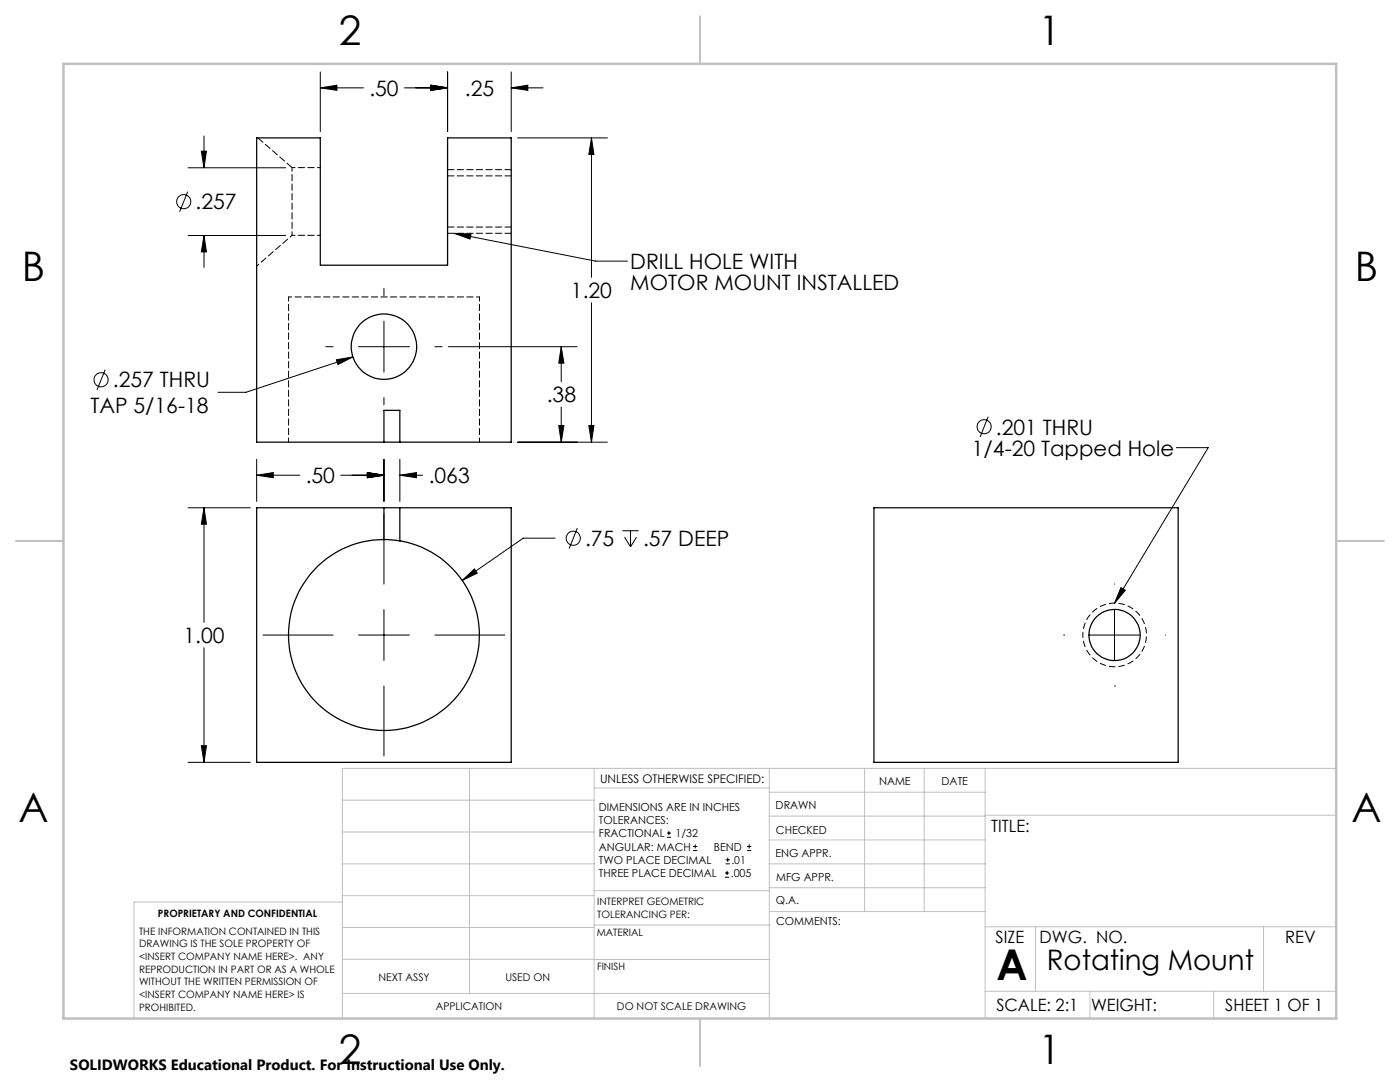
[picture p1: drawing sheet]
<svg xmlns="http://www.w3.org/2000/svg" width="279mm" height="216mm" viewBox="0 0 279 216" stroke-linecap="round" stroke-linejoin="round" font-family="sans-serif">
<g fill="none" stroke="#000" stroke-width=".2">
<path d="M63.9 17.5l3.3-.5v1zM63.9 14.4v11.8M63.9 17.5h8.6M80.7 17.5h8.6M86 17l3.3 .5-3.3 .5zM89.3 14.4v11.8M102 17.5l3.3-.5v1zM102 17.5h6.4M102 14.4v11.8M37.5 38.2l-1.7 4.1M37.5 33.5h19.5M40.2 30.2h1l-.5 3.3z"/>
<path d="M40.7 27.1v6.4M103.3 27.5h17.9M118 27.5l.5 3.3h-1zM118 27.5v27.9M37.5 47h19.5M40.7 47l.5 3.3h-1zM40.7 47v6.3M76.6 57.6v1.4M90.7 46.6l3.3 .1-.2 1zM90.7 46.6l28.2 5.5h6.3M21 73.8l-1.6 4M65 69.2h1.5"/>
<path d="M67.1 71.8l3.3-.6-2.9 1.5zM70.4 71.2l-21.3 7.1h-5.6M71.5 69.2h10.2M76.6 64.1v10.2M76.6 79.3v1.5M86.8 69.2h1.4M89.5 69.2h25.7M112 69.2v7M112 69.2l.5 3.3h-1zM118 60.4v27.8M51.2 94.8l3.3-.5v1zM51.2 91.7v8.3"/>
<path d="M51.2 94.8h8.6M68 94.8h8.6M73.3 94.3l3.3 .5-3.3 .5zM76.6 91.7v8.3M79.8 94.8l3.3-.5v1zM79.8 94.8h4.5M79.8 91.7v8.3M103.3 88.2h17.9M111.5 84.9h1l-.5 3.3zM112 81.2v7M117.5 84.9h1l-.5 3.3zM197.2 83.1l-1.6 4.1"/>
<path d="M234.8 89.3h6.3l-18.7 31.1M37.5 101.3h12.5M40.7 101.3l.5 3.3h-1zM40.7 101.3v22.9M76.6 102.6v14M92.3 115.8l2.4-2.3 .6 .9zM110.8 107.4h-6.4l-12.1 8.4M115.2 105.4l-1.6 4M124.2 105.9h3.3M124.6 107.2l1.2 1.9M125.8 105.9v3.2M127 107.2l-1.2 1.9"/>
<path d="M222.4 116.5v.1M223.7 117.3l.9 .5-2.2 2.6zM40.7 129.2v22.9M52.5 126.7h14M71.5 126.7h10.2M76.6 121.6v10.2M76.6 136.9v13.9M86.8 126.7h14M212.3 126.7h.1M217.3 126.7h10.2M222.4 136.9h.1M222.4 121.6v10.2"/>
<path d="M232.6 126.7h.1M37.5 152.1h12.5M40.2 148.8h1l-.5 3.3zM133.1 167.1h.8M133.1 166.2h.8M133.5 165.8v.9M138.3 169.7h.8M138.3 168.9h.8M138.7 168.5v.8M144.7 175h.8M144.7 174.2h.8M144.8 172.4h.9"/>
<path d="M144.8 171.6h.9M145.1 173.8v.8M145.2 171.1v.9M149.1 169.7h.8M149.1 168.9h.8M149.5 168.5v.8"/>
<circle cx="36.7" cy="40.2" r="1.41"/>
<circle cx="20.2" cy="75.8" r="1.41"/>
<circle cx="196.4" cy="85.1" r="1.41"/>
<circle cx="114.4" cy="107.4" r="1.41"/>
</g>
<path d="M216.1 126.7a6.4 6.4 0 0 0 9.4 5.6 6.4 6.4 0 0 0 .3-11 6.4 6.4 0 0 0-9.7 5v.4" fill="none" stroke="#000" stroke-width=".2" stroke-dasharray="1.3 .6" stroke-dashoffset=".7" stroke-linecap="butt"/>
<g fill="none" stroke="#c0c0c0" stroke-width=".2">
<path d="M68.3 159.7h50.3M93.7 153.3v44.9M118.6 153.3v49.9M118.6 157.2h34.9M153.5 153.3v49.9M153.5 158.1h43.1M172.5 153.3v28.6M184.4 153.3v28.6M196.6 153.3v49.9M266.7 153.3h-198.4v49.9M68.3 178.7h50.3M68.3 172.4h50.3"/>
<path d="M68.3 166h50.3M68.3 180h-41.6v23.2M118.6 177.7h35M153.5 167.6h43.1M153.5 162.8h43.1M153.5 172.4h43.1M153.5 177.1h43.1M196.6 162.7h70.1M68.3 198.2h85.2M68.3 191.4l85.2 .1M68.3 185.1h50.3M118.6 184.6h35"/>
<path d="M153.6 181.9h43M196.6 197.8h70.1M196.6 184.9h70.1M206.7 184.9v12.9M217.5 197.8v5.4M242.2 197.8v5.4M252.2 184.9v12.9"/>
</g>
<path d="M139.7 3.2v9.5M3.1 107.9h9.6M266.7 107.9h9.5M139.7 203.2v9.6" fill="none" stroke="#c0c0c0" stroke-width=".25"/>
<path d="M12.7 12.7h254v190.5h-254z" fill="none" stroke="#c0c0c0" stroke-width=".5"/>
<path d="M89.3 33.9h12.7M102 35.1h-12.7M89.3 46.6h12.7M89.3 45.3h12.7" fill="none" stroke="#000" stroke-width=".2" stroke-dasharray="1.3 .6"/>
<g fill="#000">
<path d="M223.7 117.3l.9 .5-2.2 2.6zM90.7 46.6l3.3 .1-.2 1z"/>
<path d="M40.2 148.8h1l-.5 3.3zM40.7 101.3l.5 3.3h-1zM92.3 115.8l3-1.4-.6-.9zM51.2 94.8l3.3-.5v1zM73.3 94.3l3.3 .5-3.3 .5zM73.3 94.3l3.3 .5-3.3 .5zM79.8 94.8l3.3-.5v1zM117.5 84.9h1l-.5 3.3zM118 27.5l.5 3.3h-1zM86 17l3.3 .5-3.3 .5zM63.9 17.5l3.3-.5v1zM86 17l3.3 .5-3.3 .5zM102 17.5l3.3-.5v1zM40.2 30.2h1l-.5 3.3zM40.7 47l.5 3.3h-1zM67.1 71.8l.4 .9 2.9-1.5zM112 69.2l.5 3.3h-1zM111.5 84.9h1l-.5 3.3z"/>
</g>
<g fill="none" stroke="#000" stroke-width=".25">
<path d="M76.6 88.2h3.2M76.6 88.2h-25.4v-60.7h12.7v25.4h25.4v-25.4h12.7v60.7h-22.2M76.6 88.2v-6.3h3.2v6.3M51.2 101.3h50.8v50.8h-50.8zM76.6 107.7a19.1 19.1 0 0 0-17.2 27 19.1 19.1 0 0 0 31.8 4.4 19.1 19.1 0 0 0-9.2-30.7l-2.2-.5M76.6 107.7l3.2 .2M76.6 101.3v6.4M79.8 101.3v6.6M174.4 101.3h60.7v50.8h-60.7z"/>
<circle cx="76.6" cy="69.2" r="6.5"/>
<circle cx="222.4" cy="126.7" r="5.1"/>
</g>
<path d="M57.6 59.3h38.1" fill="none" stroke="#000" stroke-width=".2" stroke-dasharray="1.3 .6" stroke-dashoffset=".6"/>
<path d="M58.3 47v-13.6" fill="none" stroke="#000" stroke-width=".2" stroke-dasharray="1.3 .6" stroke-dashoffset=".5"/>
<path d="M57.6 59.3v28.9M95.7 88.2v-28.9" fill="none" stroke="#000" stroke-width=".2" stroke-dasharray="1.3 .6" stroke-dashoffset=".4"/>
<path d="M63.9 33.4h-5.6M51.2 53.1l7.1-6.1M58.3 47h5.6" fill="none" stroke="#000" stroke-width=".2" stroke-dasharray="1.3 .6" stroke-dashoffset=".7"/>
<path d="M58.3 33.4l-6.9-5.9" fill="none" stroke="#000" stroke-width=".2" stroke-dasharray="1.3 .6" stroke-dashoffset="-.1"/>
<text font-size="8.5" x="198.9" y="195.5">A</text>
<g font-size="8.1">
<text x="67.6" y="8.9">2</text>
<text x="207.3" y="8.9">1</text>
<text x="4.4" y="56.2">B</text>
<text x="270.4" y="56.2">B</text>
<text x="3.7" y="164.1">A</text>
<text x="269.7" y="164.1">A</text>
<text x="67.6" y="212.4">2</text>
<text x="207.3" y="212.4">1</text>
</g>
<text font-size="5.6" x="208.9" y="193.5">Rotating Mount</text>
<g font-size="4.2">
<text x="73.7" y="19.1">.50</text>
<text x="92.8" y="19.1">.25</text>
<text x="39" y="41.8">.257</text>
<text x="125.8" y="53.7">DRILL HOLE WITH</text>
<text x="113.9" y="59.5">1.20</text>
<text x="125.8" y="57.9">MOTOR MOUNT INSTALLED</text>
<text x="22.5" y="77.3">.257 THRU</text>
<text x="18" y="82.4">TAP 5/16-18</text>
<text x="109.1" y="80.3">.38</text>
<text x="198.8" y="86.7">.201 THRU</text>
<text x="194" y="90.9">1/4-20 Tapped Hole</text>
<text x="61" y="96.4">.50</text>
<text x="85.6" y="96.4">.063</text>
<text x="116.8" y="108.9">.75</text>
<text x="128.3" y="108.9">.57 DEEP</text>
<text x="36.6" y="128.3">1.00</text>
</g>
<g font-size="3.4">
<text x="197.8" y="166">TITLE:</text>
<text x="198.7" y="188.1">SIZE</text>
<text x="207.5" y="188.1">DWG. NO.</text>
<text x="256.5" y="188.2">REV</text>
<text x="198.8" y="201.7">SCALE: 2:1</text>
<text x="217.7" y="201.8">WEIGHT:</text>
<text x="244.5" y="201.7">SHEET 1 OF 1</text>
</g>
<text font-size="3" x="14" y="213.5">SOLIDWORKS Educational Product. For Instructional Use Only.</text>
<text font-size="2.4" x="119.8" y="156.2">UNLESS OTHERWISE SPECIFIED:</text>
<g font-size="2.2">
<text x="119.5" y="161.8">DIMENSIONS ARE IN INCHES</text>
<text x="154.8" y="161.4">DRAWN</text>
<text x="175.4" y="156.6">NAME</text>
<text x="187.9" y="156.7">DATE</text>
<text x="119.5" y="164.4">TOLERANCES:</text>
<text x="119.5" y="167.1">FRACTIONAL</text>
<text x="134.8" y="167.1">1/32</text>
<text x="154.9" y="166.3">CHECKED</text>
<text x="119.5" y="172.4">TWO PLACE DECIMAL</text>
<text x="119.5" y="169.7">ANGULAR: MACH</text>
<text x="142.5" y="169.7">BEND</text>
<text x="146" y="172.4">.01</text>
<text x="154.8" y="171">ENG APPR.</text>
<text x="119.5" y="175">THREE PLACE DECIMAL</text>
<text x="145.8" y="175">.005</text>
<text x="154.9" y="175.7">MFG APPR.</text>
<text x="154.9" y="180.4">Q.A.</text>
<text x="154.9" y="184.6">COMMENTS:</text>
</g>
<g font-size="2.1">
<text x="75.5" y="195.7">NEXT ASSY</text>
<text x="100.9" y="195.7">USED ON</text>
<text x="86.9" y="201.5">APPLICATION</text>
<text x="123.1" y="201.6">DO NOT SCALE DRAWING</text>
</g>
<g font-size="2">
<text x="31.5" y="182.9">PROPRIETARY AND CONFIDENTIAL</text>
<text x="119.2" y="180.6">INTERPRET GEOMETRIC</text>
<text x="119.2" y="183.1">TOLERANCING PER:</text>
<text x="27.8" y="186.5">THE INFORMATION CONTAINED IN THIS</text>
<text x="27.8" y="189">DRAWING IS THE SOLE PROPERTY OF</text>
<text x="27.8" y="191.6">&lt;INSERT COMPANY NAME HERE&gt;. ANY</text>
<text x="119.1" y="186.7">MATERIAL</text>
<text x="27.8" y="194.1">REPRODUCTION IN PART OR AS A WHOLE</text>
<text x="27.8" y="196.6">WITHOUT THE WRITTEN PERMISSION OF</text>
<text x="119.1" y="193.5">FINISH</text>
<text x="27.8" y="199.1">&lt;INSERT COMPANY NAME HERE&gt; IS</text>
<text x="27.8" y="201.7">PROHIBITED.</text>
</g>
</svg>
